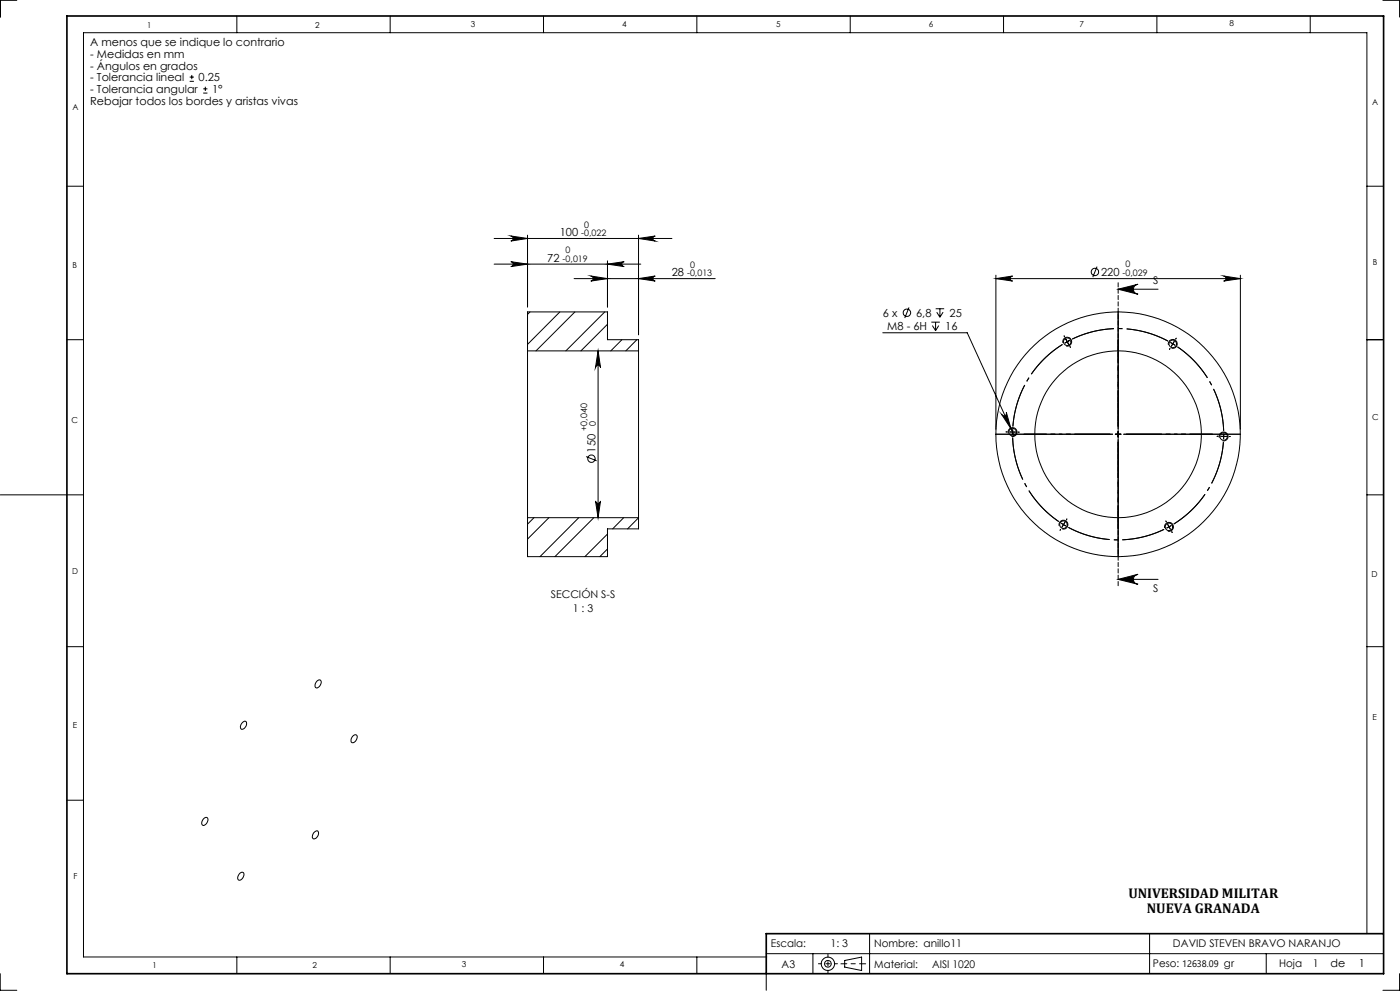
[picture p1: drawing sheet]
<svg xmlns="http://www.w3.org/2000/svg" width="420mm" height="297mm" viewBox="0 0 420 297" stroke-linecap="round" stroke-linejoin="round" font-family="sans-serif">
<g fill="none" stroke="#000" stroke-width=".3">
<path d="M5 .1h-4.9v5M71 4.8v5M117.1 4.8v5M163.1 4.8v5M209.1 4.8v5M255.1 4.8v5M301.1 4.8v5M347.1 4.8v5M393.1 4.8v5M414.9 .1h5v5M56.9 24.4h1.3M56.9 23.1h1.3"/>
<path d="M57.5 22.5v1.2M61 27.9h1.2M61 26.6h1.2M61.6 26v1.3M20.1 55.8h4.9M410.1 55.8h5M148.2 79.2h44M148.2 71.5h53.4M153.2 70.7l5.1 .8-5.1 .7a.76 .76 0 0 0 .8-.7 .76 .76 0 0 0-.8-.8zM153.2 78.4l5.1 .8-5.1 .7a.74 .74 0 0 0 .8-.7 .74 .74 0 0 0-.8-.8zM158.3 70.5v21.5M182.2 78.2v13.8"/>
<path d="M182.2 79.2l5.1-.8a.74 .74 0 0 0-.8 .8 .74 .74 0 0 0 .8 .7zM191.6 71.5l5-.8a.76 .76 0 0 0-.7 .8 .76 .76 0 0 0 .7 .7zM191.6 70.5v29.8M329.1 79.9l-1.3 3.2M159 93.5l-.7 .7M168 93.5l-9.7 9.7M172.2 83.5h42.4M172.5 93.5l-11.7 11.7M177.2 82.7l5 .8-5 .7a.76 .76 0 0 0 .8-.7 .76 .76 0 0 0-.8-.8zM181.4 93.5l-11.6 11.7M182.2 97.2l-7.9 8M191.6 83.5l5-.8a.76 .76 0 0 0-.7 .8 .76 .76 0 0 0 .7 .7z"/>
<path d="M264.8 99.7h25.4l14 30.8M272.7 92.1l-1.3 3.2M279.4 96.6h2.5M279.7 97.6l1 1.5M280.7 96.6v2.5M280.7 92.5h2.5M281 93.6l1 1.5M281.6 97.6l-.9 1.5M282 92.5v2.6M282.9 93.6l-.9 1.5M298.8 83.5l5-.8a.76 .76 0 0 0-.7 .8 .76 .76 0 0 0 .7 .7zM298.8 83.5h73.3"/>
<path d="M298.8 82.5v46.2M335.4 86.7l6-1.5a1.5 1.5 0 0 0-1.4 1.5 1.5 1.5 0 0 0 1.4 1.5zM335.4 86.7h12M367.1 82.7l5 .8-5 .7a.76 .76 0 0 0 .7-.7 .76 .76 0 0 0-.7-.8zM372.1 82.5v46.2M20.1 101.8h4.9M158.3 105.2v49.9M158.3 105.2v-11.7h23.9v8.3h9.4v3.4M158.3 105.2h33.3M179.4 105.2v49.9M179.4 105.2l.8 5a.76 .76 0 0 0-.8-.7 .76 .76 0 0 0-.8 .7zM186.6 101.8l-3.4 3.4"/>
<path d="M191.1 101.8l-3.4 3.4M191.6 105.2v49.9M318.9 102.8a1.33 1.33 0 0 1 1.1-1.7 1.33 1.33 0 0 1 1.5 1.4 1.33 1.33 0 0 1-1.7 1.2M319.8 101.7l.4 .7M320.2 102.4l-.8 .4M320.2 102.4l.4 .7M320.9 102l-.7 .4M350.6 103.4a1.33 1.33 0 0 1 1.2-1.7 1.33 1.33 0 0 1 1.4 1.5 1.33 1.33 0 0 1-1.7 1.1M410.1 101.8h5M175.8 136.8l3.2 1.3M300.5 124.2a.76 .76 0 0 0 1 .4 .76 .76 0 0 0 .4-1l1.4 4.9zM302.5 129.9a1.33 1.33 0 0 1 1.1-1.7 1.33 1.33 0 0 1 1.5 1.4 1.33 1.33 0 0 1-1.7 1.2"/>
<path d="M334.6 130.1h1.7M335.4 129.3v1.7M365.8 131.2a1.34 1.34 0 0 1 1.2-1.7 1.34 1.34 0 0 1 1.4 1.4 1.34 1.34 0 0 1-1.7 1.2M.1 148.3h24.9M158.3 155.1v11.7h23.9v-8.3h9.4v-3.4M158.3 155.1h33.3M160.2 155.1l-1.9 2M164.7 155.1l-6.4 6.5M173.6 155.1l-11.6 11.7M178.2 155.1l-11.7 11.7M178.6 150.1a.76 .76 0 0 0 .8 .8 .76 .76 0 0 0 .8-.8l-.8 5zM187.1 155.1l-3.3 3.4"/>
<path d="M191.6 155.2l-3.3 3.3M317.7 157.6a1.33 1.33 0 0 1 1.2-1.7 1.33 1.33 0 0 1 1.5 1.5 1.33 1.33 0 0 1-1.7 1.1M349.4 158.3a1.34 1.34 0 0 1 1.1-1.8 1.34 1.34 0 0 1 1.5 1.5 1.34 1.34 0 0 1-1.7 1.2M410.1 148.3h5M182.2 160.1l-6.7 6.7M182.2 164.5l-2.2 2.3M335.4 173.6l6-1.5a1.5 1.5 0 0 0-1.4 1.5 1.5 1.5 0 0 0 1.4 1.5zM335.4 173.6h12M20.1 193.8h4.9M410.1 193.8h5M72.8 216.5l.5-.4a1.07 1.07 0 0 1 .8 1 1.07 1.07 0 0 1-.7 1 .72 .72 0 0 1-1 .5 .72 .72 0 0 1-.2-1.1zM95.1 204.1a.73 .73 0 0 1 1.1-.2 .73 .73 0 0 1 0 1.1l-.4 .7a.73 .73 0 0 1-1 .4 .73 .73 0 0 1-.3-1z"/>
<path d="M20.1 239.8h4.9M105.9 220.5a.73 .73 0 0 1 1.1-.1 .73 .73 0 0 1 0 1.1l-.4 .6a.73 .73 0 0 1-1 .5 .73 .73 0 0 1-.3-1.1zM61.2 245.3a.73 .73 0 0 1 1.1-.2 .73 .73 0 0 1 0 1.1l-.4 .7a.73 .73 0 0 1-1 .4 .73 .73 0 0 1-.3-1zM94.4 249.3a.73 .73 0 0 1 1.1-.1 .73 .73 0 0 1 0 1.1l-.5 .7a.72 .72 0 0 1-1 .4 .72 .72 0 0 1-.2-1.1zM72 261.7a.73 .73 0 0 1 1.1-.1 .73 .73 0 0 1 0 1.1l-.4 .6a.73 .73 0 0 1-1 .5 .73 .73 0 0 1-.3-1.1zM260.9 279.8v12M344.9 279.8v12M410.1 279.8v-270h-385.1v277h205M.1 291.8v5h4.9M71 286.8v5M117.1 286.8v5M163.1 286.8v5"/>
<path d="M209.1 286.8v5M229.9 291.8v5M229.9 285.8h185M243.9 285.8v6M252.3 288.9h1.1M253.4 287.9l5.1-1.1v4.1l-5.1-1.1zM258.5 288.9h1.2M379.9 285.8v6M419.9 291.8v5h-5"/>
<circle cx="272.1" cy="93.7" r="1.12"/>
<circle cx="328.5" cy="81.5" r="1.12"/>
<circle cx="320.2" cy="102.4" r="1.14"/>
<circle cx="351.8" cy="103.1" r="1.14"/>
<circle cx="177.4" cy="137.5" r="1.12"/>
<circle cx="303.8" cy="129.5" r="1.14"/>
<circle cx="335.4" cy="130.2" r="36.7"/>
<circle cx="335.4" cy="130.2" r="25"/>
<circle cx="367.1" cy="130.8" r="1.14"/>
<circle cx="319.1" cy="157.2" r="1.13"/>
<circle cx="350.7" cy="157.9" r="1.14"/>
<circle cx="248.4" cy="288.9" r=".98"/>
<circle cx="248.4" cy="288.9" r="2"/>
</g>
<path d="M351.8 103l-.7-.4M351.8 103l.8 .5M303.8 129.5v.8M303.8 129.5v-.9M367.1 130.8v-.8M367.1 130.8v.8M319 157.2l.8 .4M319 157.2l-.7-.4M350.7 157.9l.7-.4M350.7 157.9l-.7 .4" fill="none" stroke="#000" stroke-width=".3" stroke-dasharray="15.2 1.3 1.3 1.3" stroke-linecap="butt"/>
<path d="M318.7 103.2a31.7 31.7 0 0 0-14.8 24.6M350.4 102.2a31.7 31.7 0 0 0-28.7-.6M303.8 131.1a31.7 31.7 0 0 0 13.8 25.2M367.1 129.1a31.7 31.7 0 0 0-13.9-25.2M320.5 158.1a31.7 31.7 0 0 0 28.7 .5M352.1 157a31.7 31.7 0 0 0 14.9-24.5" fill="none" stroke="#000" stroke-width=".3" stroke-dasharray="15.2 1.3 1.3 1.3" stroke-dashoffset="2.2" stroke-linecap="butt"/>
<g fill="none" stroke="#000" stroke-width=".3" stroke-dasharray="15.2 1.3 1.3 1.3">
<path d="M319.4 100.9l-.2-.2M321 103.9l.1 .2M351 104.5l-.2 .2M351.8 103l.5-.7M351.8 103l-.4 .8M352.7 101.6l.2-.2M302.1 129.4h-.3M303.8 129.5h-.8M303.8 129.5h.8M305.5 129.5h.3M335.4 130.1v-.8M335.4 130.1h-.8"/>
<path d="M335.4 130.1v.9M335.4 130.1h.9M365.4 130.8l-.3-.1M367.1 130.8h.8M367.1 130.8h-.8M368.8 130.8h.3M318.2 158.7l-.2 .2M319 157.2l-.4 .7M319 157.2l.5-.7M319.9 155.8l.2-.3M349.9 156.4l-.1-.2M350.7 157.9l.4 .7"/>
<path d="M350.7 157.9l-.4-.7M351.5 159.3l.2 .3"/>
</g>
<path d="M333.8 130.1h-26.6M335.4 128.5v-26.6M335.4 131.8v26.6M337.1 130.1h26.6" fill="none" stroke="#000" stroke-width=".3" stroke-dasharray="15.2 1.3 1.3 1.3" stroke-dashoffset="3.8"/>
<path d="M333.8 130.1h-35.9M335.4 128.5v-35.9M335.4 131.8v35.8M337.1 130.1h35.8" fill="none" stroke="#000" stroke-width=".3" stroke-dasharray="15.2 1.3 1.3 1.3" stroke-dashoffset="-.8"/>
<path d="M335.4 84.7v90.9" fill="none" stroke="#000" stroke-width=".3" stroke-dasharray="1.3 .6" stroke-dashoffset="-.1"/>
<path d="M258.5 288.8h-5.1" fill="none" stroke="#000" stroke-width=".3" stroke-dasharray="15.2 1.3 1.3 1.3" stroke-dashoffset="14.6"/>
<path d="M245.5 288.8h5.7M248.4 286v5.7" fill="none" stroke="#000" stroke-width=".3" stroke-dasharray="15.2 1.3 1.3 1.3" stroke-dashoffset="14.3"/>
<path d="M20.1 4.8h395v287h-395zM414.9 279.8h-185v12" fill="none" stroke="#000" stroke-width=".5"/>
<g fill="#000">
<path d="M153.2 70.7l5.1 .8-5.1 .7a.76 .76 0 0 0 .8-.7 .76 .76 0 0 0-.8-.8zM191.6 71.5l5-.8a.76 .76 0 0 0-.7 .8 .76 .76 0 0 0 .7 .7z"/>
<path d="M191.6 83.5l5-.8a.76 .76 0 0 0-.7 .8 .76 .76 0 0 0 .7 .7zM177.2 82.7l5 .8-5 .7a.76 .76 0 0 0 .8-.7 .76 .76 0 0 0-.8-.8zM182.2 79.2l5.1-.8a.74 .74 0 0 0-.8 .8 .74 .74 0 0 0 .8 .7zM153.2 78.4l5.1 .8-5.1 .7a.74 .74 0 0 0 .8-.7 .74 .74 0 0 0-.8-.8z"/>
<path d="M298.8 83.5l5-.8a.76 .76 0 0 0-.7 .8 .76 .76 0 0 0 .7 .7zM367.1 82.7l5 .8-5 .7a.76 .76 0 0 0 .7-.7 .76 .76 0 0 0-.7-.8zM300.5 124.2l2.8 4.3-1.4-4.9a.76 .76 0 0 1-.4 1 .76 .76 0 0 1-1-.4z"/>
<path d="M335.4 86.7l6-1.5a1.5 1.5 0 0 0-1.4 1.5 1.5 1.5 0 0 0 1.4 1.5zM335.4 173.6l6-1.5a1.5 1.5 0 0 0-1.4 1.5 1.5 1.5 0 0 0 1.4 1.5z"/>
<path d="M179.4 105.2l.8 5a.76 .76 0 0 0-.8-.7 .76 .76 0 0 0-.8 .7zM178.6 150.1a.76 .76 0 0 0 .8 .8 .76 .76 0 0 0 .8-.8l-.8 5z"/>
</g>
<g font-size="4.2">
<text x="338.5" y="269.2">UNIVERSIDAD MILITAR</text>
<text x="344" y="273.5">NUEVA GRANADA</text>
</g>
<g font-size="3.3">
<text x="27.1" y="13.9">A menos que se indique lo contrario</text>
<text x="27.1" y="17.4">- Medidas en mm</text>
<text x="27.1" y="20.9">- Ángulos en grados</text>
<text x="27.1" y="27.9">- Tolerancia angular</text>
<text x="27.1" y="24.4">- Tolerancia lineal</text>
<text x="59.6" y="24.4">0.25</text>
<text x="63.6" y="27.9">1°</text>
<text x="27.1" y="31.4">Rebajar todos los bordes y aristas vivas</text>
<text x="167.9" y="70.7">100</text>
<text x="164.2" y="78.4">72</text>
<text x="201.5" y="82.7">28</text>
<text x="330.3" y="82.7">220</text>
<text x="264.9" y="94.9">6 x</text>
<text x="274.8" y="94.9">6,8</text>
<text x="284.9" y="94.9">25</text>
<text x="266.2" y="98.9">M8 - 6H</text>
<text x="283.6" y="98.9">16</text>
<text x="178.7" y="135.6" transform="rotate(-90 178.7 135.6)">150</text>
<text x="399.1" y="289.8">de</text>
<text x="407.6" y="289.8">1</text>
</g>
<g font-size="3.2">
<text x="345.9" y="85.2">S</text>
<text x="165.2" y="179.2">SECCIÓN S-S</text>
<text x="345.9" y="177.3">S</text>
<text x="171.9" y="183.4">1 : 3</text>
<text x="231.3" y="283.8">Escala:</text>
<text x="249.2" y="283.8">1: 3</text>
<text x="262.3" y="283.8">Nombre: anillo11</text>
<text x="351.9" y="283.8">DAVID STEVEN BRAVO NARANJO</text>
<text x="234.5" y="290">A3</text>
<text x="262.3" y="290">Material:</text>
<text x="279.7" y="290">AISI 1020</text>
<text x="345.9" y="289.7">Peso:</text>
<text x="383.7" y="289.8">Hoja</text>
<text x="393.8" y="289.8">1</text>
</g>
<text font-size="2.8" x="354.7" y="289.7">12638.09 gr</text>
<g font-size="2.7">
<text x="174.4" y="70.8">-0,022</text>
<text x="175.3" y="68.2">0</text>
<text x="169.7" y="75.9">0</text>
<text x="168.8" y="78.5">-0,019</text>
<text x="206.1" y="82.8">-0,013</text>
<text x="207" y="80.2">0</text>
<text x="336.8" y="82.7">-0,029</text>
<text x="337.7" y="80.2">0</text>
<text x="176.1" y="129.2" transform="rotate(-90 176.1 129.2)">+0,040</text>
<text x="178.7" y="127.5" transform="rotate(-90 178.7 127.5)">0</text>
</g>
<g font-size="2.5">
<text x="44.2" y="8.3">1</text>
<text x="94.5" y="8.3">2</text>
<text x="141.2" y="8.2">3</text>
<text x="186.6" y="8">4</text>
<text x="232.9" y="8">5</text>
<text x="278.6" y="8">6</text>
<text x="323.9" y="8">7</text>
<text x="368.9" y="7.9">8</text>
<text x="21.7" y="33">A</text>
<text x="411.7" y="31.5">A</text>
<text x="21.7" y="80.5">B</text>
<text x="411.9" y="79.5">B</text>
<text x="411.6" y="125.8">C</text>
<text x="21.4" y="126.9">C</text>
<text x="21.7" y="172.2">D</text>
<text x="411.4" y="172.8">D</text>
<text x="411.7" y="215.7">E</text>
<text x="21.9" y="218.1">E</text>
<text x="22" y="263.4">F</text>
<text x="45.8" y="290.1">1</text>
<text x="93.7" y="290">2</text>
<text x="138.6" y="289.9">3</text>
<text x="186" y="289.9">4</text>
</g>
</svg>
